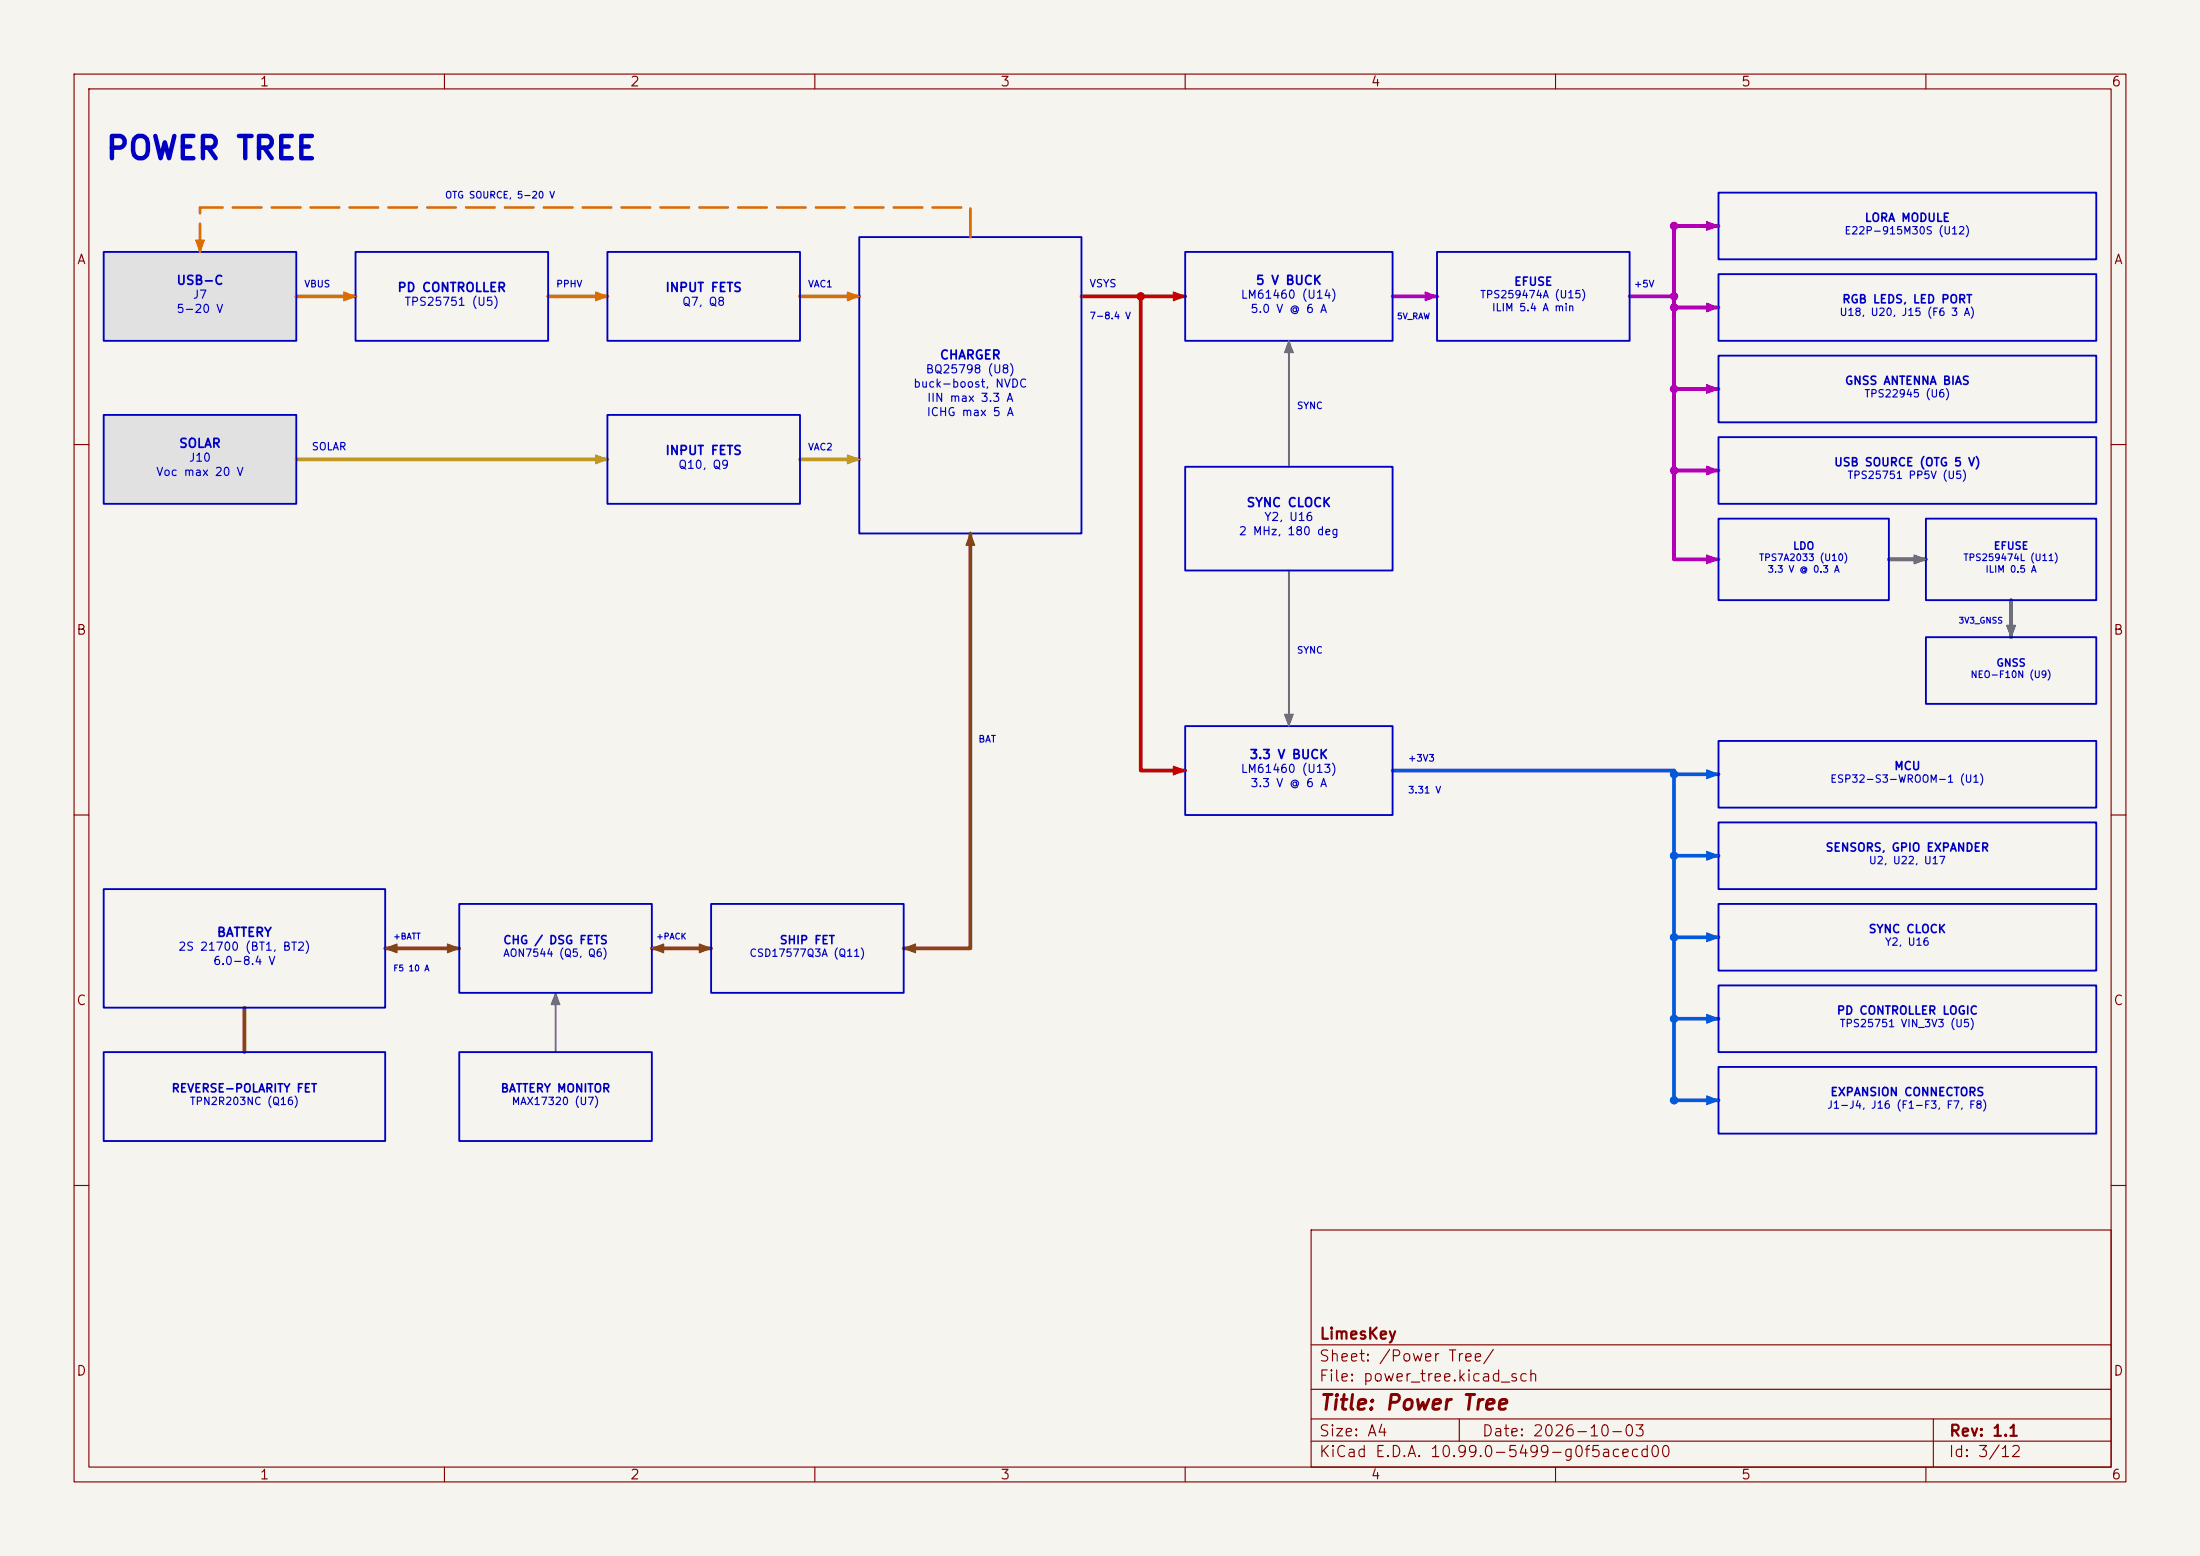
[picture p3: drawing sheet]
<svg xmlns="http://www.w3.org/2000/svg" width="297mm" height="210mm" viewBox="0 0 297 210" stroke-linecap="round" stroke-linejoin="round" font-family="sans-serif">
<path d="M0 0h297v210h-297z" fill="#f5f4ef" stroke="#f5f4ef" stroke-width=".14"/>
<g fill="none" stroke="#840000" stroke-width=".15">
<path d="M10 10h277v190h-277zM12 12h273v186h-273zM60 10v2M110 10v2M160 10v2M210 10v2M260 10v2M10 60h2M285 60h2M10 110h2M285 110h2M10 160h2"/>
<path d="M177 166h108v32h-108zM285 160h2M60 198v2M110 198v2M160 198v2M177 194.5h108M177 191.5h108M177 187.5h108M177 181.5h108M197 191.5v3M210 198v2M260 198v2"/>
<path d="M261 191.5v6.5"/>
</g>
<circle cx="226" cy="40" r=".5" fill="#b400b4"/>
<path d="M131 72l.6 1.6h-1.2z" fill="#824614"/>
<path d="M158.4 39.4l1.6 .6-1.6 .6z" fill="#c80000"/>
<path d="M192.4 39.4l1.6 .6-1.6 .6z" fill="#b400b4"/>
<circle cx="226" cy="148.5" r=".5" fill="#005adc"/>
<g fill="#824614">
<path d="M94.4 127.4l1.6 .6-1.6 .6z"/>
<path d="M60.4 127.4l1.6 .6-1.6 .6z"/>
</g>
<path d="M80.4 61.4l1.6 .6-1.6 .6z" fill="#be9600"/>
<circle cx="226" cy="63.5" r=".5" fill="#b400b4"/>
<path d="M122 128l1.6-.6v1.2z" fill="#824614"/>
<path d="M114.4 61.4l1.6 .6-1.6 .6z" fill="#be9600"/>
<g fill="#e1e1e1">
<path d="M14 56h26v12h-26z"/>
<path d="M14 34h26v12h-26z"/>
</g>
<path d="M258.4 74.9l1.6 .6-1.6 .6z" fill="#008c3c"/>
<g fill="#b400b4">
<path d="M230.4 62.9l1.6 .6-1.6 .6z"/>
<circle cx="226" cy="52.5" r=".5"/>
</g>
<path d="M230.4 125.9l1.6 .6-1.6 .6z" fill="#005adc"/>
<path d="M230.4 51.9l1.6 .6-1.6 .6z" fill="#b400b4"/>
<path d="M270.9 84.4h1.2l-.6 1.6z" fill="#008c3c"/>
<path d="M26.4 32.4h1.2l-.6 1.6z" fill="#dc6e00"/>
<path d="M158.4 103.4l1.6 .6-1.6 .6z" fill="#c80000"/>
<path d="M173.4 96.4h1.2l-.6 1.6z" fill="#6e6e6e"/>
<g fill="#005adc">
<path d="M230.4 103.9l1.6 .6-1.6 .6z"/>
<circle cx="226" cy="137.5" r=".5"/>
</g>
<circle cx="154" cy="40" r=".5" fill="#c80000"/>
<path d="M114.4 39.4l1.6 .6-1.6 .6z" fill="#dc6e00"/>
<path d="M174 46l.6 1.6h-1.2z" fill="#6e6e6e"/>
<g fill="#b400b4">
<path d="M230.4 74.9l1.6 .6-1.6 .6z"/>
<path d="M230.4 29.9l1.6 .6-1.6 .6z"/>
<circle cx="226" cy="41.5" r=".5"/>
<circle cx="226" cy="30.5" r=".5"/>
</g>
<g fill="#005adc">
<path d="M230.4 114.9l1.6 .6-1.6 .6z"/>
<circle cx="226" cy="115.5" r=".5"/>
</g>
<path d="M230.4 40.9l1.6 .6-1.6 .6z" fill="#b400b4"/>
<path d="M46.4 39.4l1.6 .6-1.6 .6z" fill="#dc6e00"/>
<path d="M52 128l1.6-.6v1.2z" fill="#824614"/>
<path d="M75 134l.6 1.6h-1.2z" fill="#6e6e6e"/>
<g fill="#005adc">
<path d="M230.4 136.9l1.6 .6-1.6 .6z"/>
<path d="M230.4 147.9l1.6 .6-1.6 .6z"/>
<circle cx="226" cy="126.5" r=".5"/>
<circle cx="226" cy="104.5" r=".5"/>
</g>
<path d="M80.4 39.4l1.6 .6-1.6 .6z" fill="#dc6e00"/>
<path d="M88 128l1.6-.6v1.2z" fill="#824614"/>
<path d="M174 46v17M174 77v21M75 134v8" fill="none" stroke="#6e6e6e" stroke-width=".25"/>
<path d="M188 104h38v44.5h6M226 104.5h6M226 115.5h6M226 126.5h6M226 137.5h6" fill="none" stroke="#005adc" stroke-width=".5"/>
<path d="M255 75.5h5M271.5 81v5" fill="none" stroke="#008c3c" stroke-width=".5"/>
<path d="M40 40h8M74 40h8M108 40h8" fill="none" stroke="#dc6e00" stroke-width=".5"/>
<path d="M131 72v56h-9M33 136v6M52 128h10M88 128h8" fill="none" stroke="#824614" stroke-width=".5"/>
<path d="M40 62h42M108 62h8" fill="none" stroke="#be9600" stroke-width=".5"/>
<path d="M232 30.5h-6v45h6M188 40h6M220 40h6M226 41.5h6M226 52.5h6M226 63.5h6" fill="none" stroke="#b400b4" stroke-width=".5"/>
<path d="M146 40h14M154 40v64h6" fill="none" stroke="#c80000" stroke-width=".5"/>
<g fill="none" stroke="#b400b4" stroke-width=".14">
<path d="M192.4 39.4l1.6 .6-1.6 .6zM230.4 29.9l1.6 .6-1.6 .6zM230.4 51.9l1.6 .6-1.6 .6zM230.4 40.9l1.6 .6-1.6 .6zM230.4 62.9l1.6 .6-1.6 .6zM230.4 74.9l1.6 .6-1.6 .6z"/>
<circle cx="226" cy="30.5" r=".5"/>
<circle cx="226" cy="41.5" r=".5"/>
<circle cx="226" cy="52.5" r=".5"/>
<circle cx="226" cy="40" r=".5"/>
<circle cx="226" cy="63.5" r=".5"/>
</g>
<path d="M131 72l.6 1.6h-1.2zM52 128l1.6-.6v1.2zM60.4 127.4l1.6 .6-1.6 .6zM88 128l1.6-.6v1.2zM94.4 127.4l1.6 .6-1.6 .6zM122 128l1.6-.6v1.2z" fill="none" stroke="#824614" stroke-width=".14"/>
<g fill="none" stroke="#c80000" stroke-width=".14">
<path d="M158.4 39.4l1.6 .6-1.6 .6zM158.4 103.4l1.6 .6-1.6 .6z"/>
<circle cx="154" cy="40" r=".5"/>
</g>
<g fill="none" stroke="#005adc" stroke-width=".14">
<path d="M230.4 103.9l1.6 .6-1.6 .6zM230.4 114.9l1.6 .6-1.6 .6zM230.4 125.9l1.6 .6-1.6 .6zM230.4 136.9l1.6 .6-1.6 .6zM230.4 147.9l1.6 .6-1.6 .6z"/>
<circle cx="226" cy="115.5" r=".5"/>
<circle cx="226" cy="104.5" r=".5"/>
<circle cx="226" cy="137.5" r=".5"/>
<circle cx="226" cy="126.5" r=".5"/>
<circle cx="226" cy="148.5" r=".5"/>
</g>
<g fill="none" stroke="#0000c2" stroke-width=".25">
<path d="M14 34h26v12h-26zM48 34h26v12h-26zM82 34h26v12h-26zM116 32h30v40h-30zM160 34h28v12h-28zM194 34h26v12h-26zM232 37h51v9h-51zM232 26h51v9h-51zM14 56h26v12h-26zM82 56h26v12h-26zM232 59h51v9h-51zM232 48h51v9h-51z"/>
<path d="M160 63h28v14h-28zM232 70h23v11h-23zM260 70h23v11h-23zM160 98h28v12h-28zM260 86h23v9h-23zM232 111h51v9h-51zM232 100h51v9h-51zM14 120h38v16h-38zM62 122h26v12h-26zM96 122h26v12h-26zM232 122h51v9h-51zM232 133h51v9h-51z"/>
<path d="M14 142h38v12h-38zM62 142h26v12h-26zM232 144h51v9h-51z"/>
</g>
<path d="M80.4 61.4l1.6 .6-1.6 .6zM114.4 61.4l1.6 .6-1.6 .6z" fill="none" stroke="#be9600" stroke-width=".14"/>
<path d="M258.4 74.9l1.6 .6-1.6 .6zM270.9 84.4h1.2l-.6 1.6z" fill="none" stroke="#008c3c" stroke-width=".14"/>
<path d="M131 32v-4h-104v6" fill="none" stroke="#dc6e00" stroke-width=".35" stroke-dasharray="3.8 1.4"/>
<path d="M26.4 32.4h1.2l-.6 1.6zM46.4 39.4l1.6 .6-1.6 .6zM80.4 39.4l1.6 .6-1.6 .6zM114.4 39.4l1.6 .6-1.6 .6z" fill="none" stroke="#dc6e00" stroke-width=".14"/>
<path d="M174 46l.6 1.6h-1.2zM173.4 96.4h1.2l-.6 1.6zM75 134l.6 1.6h-1.2z" fill="none" stroke="#6e6e6e" stroke-width=".14"/>
<text font-size="3" fill="#0000c2" x="14.1" y="22.3">POWER TREE</text>
<text font-size="2" fill="#840000" x="178" y="190.8">Title: Power Tree</text>
<g font-size="1.5" fill="#840000">
<text x="178" y="184.1">Sheet: /Power Tree/</text>
<text x="178" y="181.1">LimesKey</text>
<text x="178" y="186.8">File: power_tree.kicad_sch</text>
<text x="178" y="197">KiCad E.D.A. 10.99.0-5499-g0f5acecd00</text>
<text x="178" y="194.2">Size: A4</text>
<text x="200" y="194.2">Date: 2026-10-03</text>
<text x="263" y="197">Id: 3/12</text>
<text x="263" y="194.2">Rev: 1.1</text>
</g>
<g font-size="1.3" fill="#840000">
<text x="35" y="12">1</text>
<text x="85" y="12">2</text>
<text x="135" y="12">3</text>
<text x="185" y="12">4</text>
<text x="235" y="12">5</text>
<text x="285" y="12">6</text>
<text x="10.3" y="36">A</text>
<text x="285.3" y="36">A</text>
<text x="10.2" y="86">B</text>
<text x="285.2" y="86">B</text>
<text x="10.2" y="136">C</text>
<text x="285.2" y="136">C</text>
<text x="10.2" y="186">D</text>
<text x="285.2" y="186">D</text>
<text x="35" y="200">1</text>
<text x="85" y="200">2</text>
<text x="135" y="200">3</text>
<text x="185" y="200">4</text>
<text x="235" y="200">5</text>
<text x="285" y="200">6</text>
</g>
<g font-size="1.2" fill="#0000c2">
<text x="23.7" y="38.7">USB-C</text>
<text x="53.6" y="39.7">PD CONTROLLER</text>
<text x="89.7" y="39.7">INPUT FETS</text>
<text x="169.5" y="38.7">5 V BUCK</text>
<text x="126.8" y="48.8">CHARGER</text>
<text x="24.1" y="60.7">SOLAR</text>
<text x="89.7" y="61.7">INPUT FETS</text>
<text x="168.2" y="68.7">SYNC CLOCK</text>
<text x="168.6" y="102.7">3.3 V BUCK</text>
<text x="29.2" y="126.7">BATTERY</text>
</g>
<g font-size="1.1" fill="#0000c2">
<text x="251.7" y="30.2">LORA MODULE</text>
<text x="25.9" y="40.6">J7</text>
<text x="54.5" y="41.5">TPS25751 (U5)</text>
<text x="92" y="41.5">Q7, Q8</text>
<text x="167.4" y="40.6">LM61460 (U14)</text>
<text x="204.3" y="38.8">EFUSE</text>
<text x="248.6" y="41.2">RGB LEDS, LED PORT</text>
<text x="23.7" y="42.5">5-20 V</text>
<text x="168.7" y="42.5">5.0 V @ 6 A</text>
<text x="123.2" y="52.6">buck-boost, NVDC</text>
<text x="124.9" y="50.7">BQ25798 (U8)</text>
<text x="249" y="52.2">GNSS ANTENNA BIAS</text>
<text x="125" y="56.4">ICHG max 5 A</text>
<text x="125.1" y="54.5">IIN max 3.3 A</text>
<text x="21" y="64.5">Voc max 20 V</text>
<text x="25.4" y="62.6">J10</text>
<text x="91.5" y="63.5">Q10, Q9</text>
<text x="247.5" y="63.2">USB SOURCE (OTG 5 V)</text>
<text x="170.6" y="70.6">Y2, U16</text>
<text x="167.2" y="72.5">2 MHz, 180 deg</text>
<text x="167.4" y="104.6">LM61460 (U13)</text>
<text x="168.7" y="106.5">3.3 V @ 6 A</text>
<text x="255.6" y="104.2">MCU</text>
<text x="246.4" y="115.2">SENSORS, GPIO EXPANDER</text>
<text x="24" y="128.6">2S 21700 (BT1, BT2)</text>
<text x="28.7" y="130.5">6.0-8.4 V</text>
<text x="67.8" y="127.7">CHG / DSG FETS</text>
<text x="105.2" y="127.7">SHIP FET</text>
<text x="252.2" y="126.2">SYNC CLOCK</text>
<text x="247.9" y="137.2">PD CONTROLLER LOGIC</text>
<text x="23.1" y="147.7">REVERSE-POLARITY FET</text>
<text x="67.5" y="147.7">BATTERY MONITOR</text>
<text x="247" y="148.2">EXPANSION CONNECTORS</text>
</g>
<g font-size="1" fill="#0000c2">
<text x="248.9" y="31.9">E22P-915M30S (U12)</text>
<text x="147" y="39">VSYS</text>
<text x="199.7" y="40.5">TPS259474A (U15)</text>
<text x="201.3" y="42.3">ILIM 5.4 A min</text>
<text x="248.3" y="42.9">U18, U20, J15 (F6 3 A)</text>
<text x="251.6" y="53.9">TPS22945 (U6)</text>
<text x="42" y="61">SOLAR</text>
<text x="249.3" y="64.9">TPS25751 PP5V (U5)</text>
<text x="242" y="74.4">LDO</text>
<text x="269.1" y="74.4">EFUSE</text>
<text x="269.4" y="90.2">GNSS</text>
<text x="247" y="105.9">ESP32-S3-WROOM-1 (U1)</text>
<text x="252.2" y="116.9">U2, U22, U17</text>
<text x="67.9" y="129.4">AON7544 (Q5, Q6)</text>
<text x="101.1" y="129.4">CSD17577Q3A (Q11)</text>
<text x="254.4" y="127.9">Y2, U16</text>
<text x="248.3" y="138.9">TPS25751 VIN_3V3 (U5)</text>
<text x="25.5" y="149.4">TPN2R203NC (Q16)</text>
<text x="69" y="149.4">MAX17320 (U7)</text>
<text x="246.6" y="149.9">J1-J4, J16 (F1-F3, F7, F8)</text>
</g>
<g font-size=".9" fill="#0000c2">
<text x="60" y="27">OTG SOURCE, 5-20 V</text>
<text x="41" y="39">VBUS</text>
<text x="75" y="39">PPHV</text>
<text x="109" y="39">VAC1</text>
<text x="220.5" y="39">+5V</text>
<text x="147" y="43.3">7-8.4 V</text>
<text x="175" y="55.4">SYNC</text>
<text x="109" y="61">VAC2</text>
<text x="237.4" y="75.9">TPS7A2033 (U10)</text>
<text x="238.5" y="77.5">3.3 V @ 0.3 A</text>
<text x="265" y="75.9">TPS259474L (U11)</text>
<text x="268" y="77.5">ILIM 0.5 A</text>
<text x="175" y="88.4">SYNC</text>
<text x="265.9" y="91.7">NEO-F10N (U9)</text>
<text x="132" y="100.4">BAT</text>
<text x="190" y="103">+3V3</text>
<text x="190" y="107.3">3.31 V</text>
</g>
<g font-size=".8" fill="#0000c2">
<text x="188.5" y="43.3">5V_RAW</text>
<text x="264.3" y="84.4">3V3_GNSS</text>
<text x="53" y="131.3">F5 10 A</text>
<text x="53" y="127">+BATT</text>
<text x="88.5" y="127">+PACK</text>
</g>
</svg>
